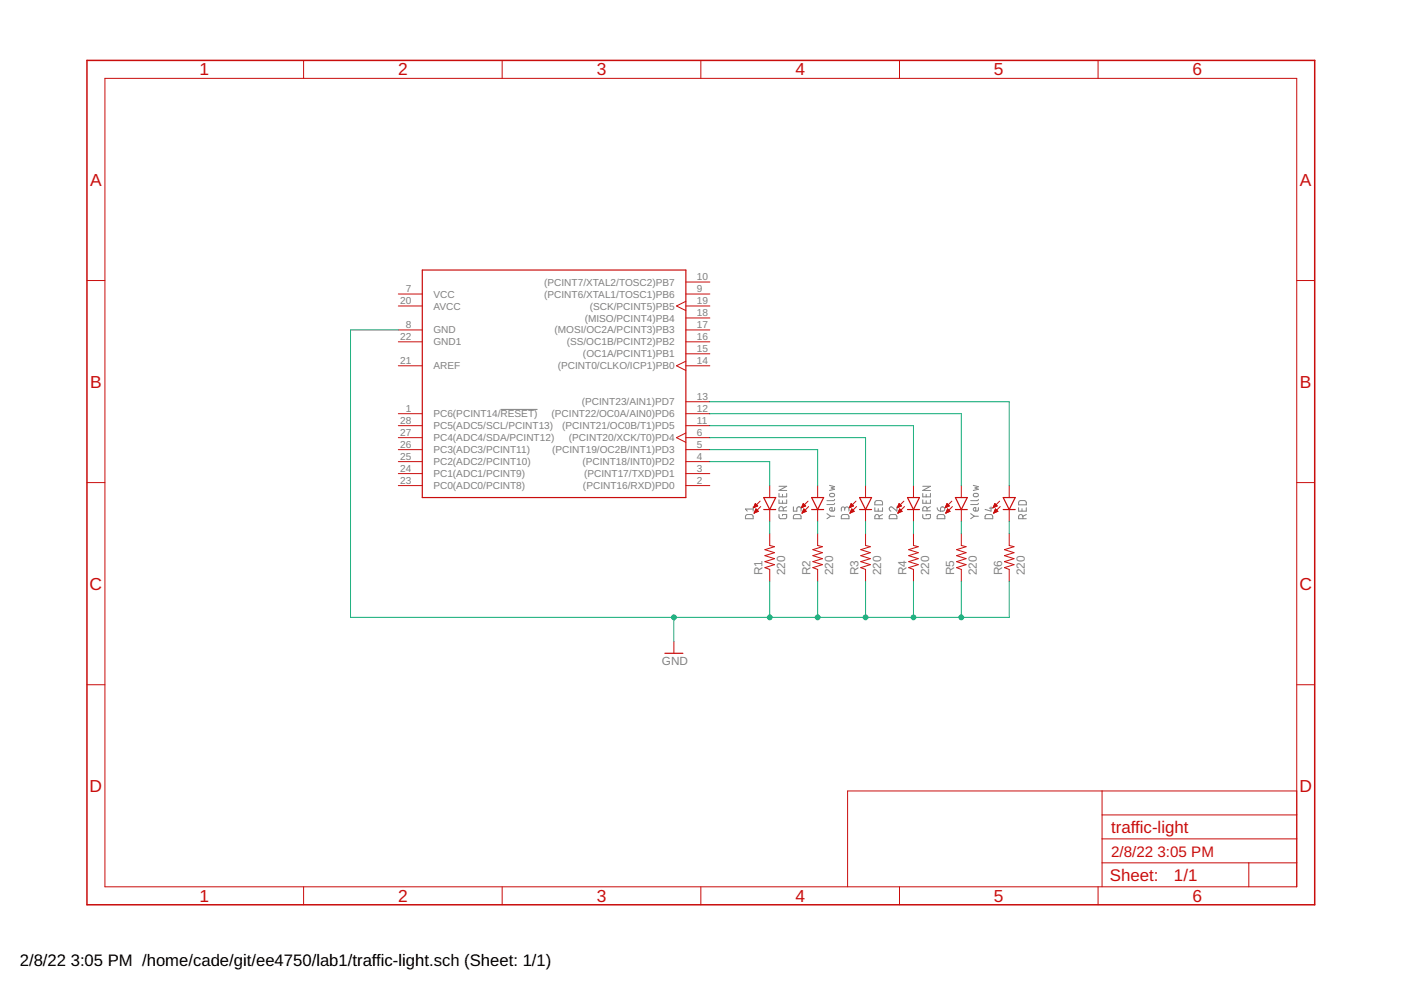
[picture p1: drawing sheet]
<svg xmlns="http://www.w3.org/2000/svg" width="297mm" height="210mm" viewBox="0 0 297 210" stroke-linecap="round" stroke-linejoin="round" font-family="sans-serif">
<g fill="none" stroke="#808080" stroke-width=".21">
<path d="M106.1 86.8h7.9M158.2 109.2l1.2-.1 .3 .3v.6h-1.6zM159.7 107.5v.9M159.7 107.9h-1.6l.3 .5M165.2 109.1v.5l.2 .4h1l.4-.2v-.7h-.9v.3M165.2 104.6v.7h1.6v-.7M165.2 106v.7h1.6v-.7M165.2 103.1h1.6l-1.6 .9h1.6M165.9 104.8v.5M165.9 106.2v.5M166.1 108.3v-.4a.46 .46 0 0 0-.5-.5 .46 .46 0 0 0-.4 .5v.4h1.6M166.8 107.4l-.7 .4"/>
<path d="M168.2 107.5v.9h.8v-.6a.45 .45 0 0 1 .4-.3 .45 .45 0 0 1 .4 .3v.6M168.4 109.2l1.2-.1 .2 .3v.6h-1.6zM175.3 108.9l.8 .6M175.9 102.9l1.1 .3-.8 .3 .8 .2-1.1 .3M176 104.7l.6-.1a.36 .36 0 0 1 .4 .4 .36 .36 0 0 1-.4 .3l-.6-.1zM176.1 109.5l-.8 .5M176.1 109.5h.9M177 107.6l-.1 .7-.7 .1a.38 .38 0 0 1-.3-.5 .38 .38 0 0 1 .5-.3v.8M177 106.7l-.3 .3h-1.4M177 105.9l-.3 .3h-1.4M178.5 109.2l1.2-.1 .3 .3v.6h-1.6zM179.1 107.9a.46 .46 0 0 1 .4-.4 .46 .46 0 0 1 .5 .4v.5"/>
<path d="M179.1 108.2v-.4a.36 .36 0 0 0-.4-.3 .36 .36 0 0 0-.3 .3v.6M185.5 107.7v.7h1.6v-.7M185.6 106.3l1.2-.1 .3 .2v.6h-1.6zM186.2 107.8v.6M186.4 110v-.5a.46 .46 0 0 0-.5-.4 .46 .46 0 0 0-.4 .4v.5h1.6M187.1 109.1l-.7 .4M188.7 109.2l1.2-.1 .2 .3 .1 .6h-1.7zM190.2 107.5v.9l-.9-.8a.44 .44 0 0 0-.7 .1 .44 .44 0 0 0 .3 .7M195.6 109.1l.1 .7 .2 .2h1l.4-.2v-.7h-.9v.3M195.6 106v.7h1.7v-.7M195.6 104.6v.7h1.7v-.7M195.6 103.1h1.7l-1.7 .9h1.7"/>
<path d="M196.4 104.8v.5M196.4 106.2v.5M196.6 108.3v-.4a.46 .46 0 0 0-.5-.5 .46 .46 0 0 0-.5 .5v.4h1.7M197.3 107.4l-.7 .4M198.7 107.7l.3 .5 .4 .2M198.8 109.2l1.2-.1 .3 .3v.6h-1.6zM199.5 107.6a.47 .47 0 0 1 .8 .1 .47 .47 0 0 1-.4 .7h-.5zM205.8 108.9l.8 .6M206.4 102.9l1 .3-.7 .3 .7 .2-1 .3M206.5 104.7l.6-.1a.36 .36 0 0 1 .3 .4 .36 .36 0 0 1-.3 .3l-.6-.1zM206.6 109.5h.8M206.6 109.5l-.8 .5"/>
<path d="M207.4 107.6l-.1 .7-.6 .1a.38 .38 0 0 1-.3-.5 .38 .38 0 0 1 .5-.3v.8M207.4 106.7l-.2 .3h-1.4M207.4 105.9l-.2 .3h-1.4M209 109.2l1.2-.1 .2 .3 .1 .6h-1.6zM209.8 107.7h.7M210.1 107.5v.9l-1.2-.4M216 107.7v.7h1.6v-.7M216.1 106.3l1.2-.1 .3 .2v.6h-1.6zM216.7 107.8v.6M216.9 110v-.5a.46 .46 0 0 0-.5-.4 .46 .46 0 0 0-.4 .4v.5h1.6M217.6 109.1l-.7 .4"/>
</g>
<g fill="none" stroke="#c90d0c" stroke-width=".21">
<path d="M22.2 16.6h252.7v171.4h-252.7zM64.4 12.8v3.8M106.5 12.8v3.8M148.6 12.8v3.8M190.7 12.8v3.8M232.8 12.8v3.8M18.4 59.5h3.8M145.4 59.8h5.1M274.9 59.5h3.8M84.5 62.3h5M84.5 64.9h5M84.5 70h5"/>
<path d="M84.5 72.5h5M84.5 77.6h5M145.4 62.3h5.1M145.4 64.9h5.1M145.4 70h5.1M145.4 72.5h5.1M145.4 77.6h5.1M145.4 76.6l-2 1 2 .9M145.4 75h5.1M145.4 67.4h5.1M145.4 63.9l-2 1 2 .9M84.5 87.7h5"/>
<path d="M84.5 90.3h5M84.5 92.8h5M84.5 95.3h5M84.5 97.9h5M145.4 87.7h5.1M145.4 90.3h5.1M145.4 92.8h5.1M145.4 95.3h5.1M145.4 97.9h5.1M145.4 91.8l-2 1 2 1M145.4 85.2h5.1M18.4 102.3h3.8"/>
<path d="M84.5 100.4h5M84.5 103h5M145.4 100.4h5.1M145.4 103h5.1M159.8 107.6h.2M159.9 107.4h.4M159.9 108.8h.1M159.9 107.3h.6M160 107.2h.6M160 108.6h.2M160 107.1h.5M160 108.5h.5"/>
<path d="M160.1 107h.2M160.1 108.4h.7M160.1 106.8h.1M160.1 108.3h.6M160.1 106.8l.6 .5-.9 .4zM160.2 108.2h.3M160.2 108.1h.2M160.3 107.9h.1M160.3 107.9l-.4 .9M160.3 107.9l.5 .5M160.8 108.4l-.9 .4M161.2 106.3l-1.4 1.4"/>
<path d="M161.3 107.4l-1.4 1.4M163.2 113.1v2.6l1 .2-2 .6 2 .7-2 .6 2 .6-2 .7 2 .6-2 .7 1 .3v2.6M163.2 103v2.5M163.2 108v2.6M170 107.6h.1M170 107.4h.4M170.1 107.3h.6M170.1 108.8h.1M170.1 107.2h.6M170.1 108.6h.3M170.2 107.1h.4M170.2 108.5h.5"/>
<path d="M170.2 107h.3M170.2 108.4h.7M170.3 106.8h.1M170.3 108.3h.5M170.3 108.2h.4M170.3 106.8l.5 .5-.9 .4zM170.4 108.1h.2M170.4 107.9h.1M170.4 107.9l-.3 .9M170.4 107.9l.5 .5M170.9 108.4l-.8 .4M171.3 106.3l-1.4 1.4"/>
<path d="M171.4 107.4l-1.3 1.4M173.4 113.1v2.6l1 .2-2.1 .6 2.1 .7-2.1 .6 2.1 .6-2.1 .7 2.1 .6-2.1 .7 1.1 .3v2.6M173.4 103v2.5M173.4 108v2.6M180.1 107.6h.2M180.2 107.4h.4M180.2 107.3h.6M180.2 108.8h.1M180.3 107.2h.6M180.3 108.6h.3M180.3 107.1h.5M180.3 108.5h.5"/>
<path d="M180.4 107h.3M180.4 108.4h.7M180.4 106.8h.1M180.4 108.3h.6M180.5 108.2h.3M180.5 106.8l.5 .5-.9 .4zM180.5 108.1h.2M180.6 107.9h.1M180.6 107.9l-.4 .9M180.6 107.9l.5 .5-.9 .4M181.5 106.3l-1.4 1.4M181.6 107.4l-1.4 1.4"/>
<path d="M183.5 113.1v2.6l1 .2-2 .6 2 .7-2 .6 2 .6-2 .7 2 .6-2 .7 1 .3v2.6M183.5 103v2.5M183.5 108v2.6M190.3 107.6h.1M190.3 107.4h.4M190.4 107.3h.6M190.4 108.8h.1M190.4 107.2h.7M190.4 108.6h.3M190.5 107.1h.4M190.5 108.5h.5M190.5 108.4h.7"/>
<path d="M190.5 107h.3M190.6 106.8h.1M190.6 108.3h.5M190.6 108.2h.4M190.6 106.8l.5 .5-.9 .4zM190.7 108.1h.2M190.7 107.9h.1M190.8 107.9l-.4 .9M190.8 107.9l.5 .5M191.3 108.4l-.9 .4M191.6 106.3l-1.4 1.4M191.8 107.4l-1.4 1.4"/>
<path d="M193.7 113.1v2.6l1 .2-2 .6 2 .7-2 .6 2 .6-2 .7 2 .6-2 .7 1 .3v2.6M193.7 103v2.5M193.7 108v2.6M200.4 107.6h.2M200.5 107.4h.4M200.5 107.3h.7M200.5 108.8h.1M200.6 108.6h.3M200.6 107.2h.6M200.6 107.1h.5M200.6 108.5h.5M200.7 108.4h.7"/>
<path d="M200.7 107h.3M200.7 106.8h.2M200.7 108.3h.6M200.8 108.2h.4M200.8 106.8l.5 .5-.9 .4zM200.9 108.1h.1M200.9 107.9h.1M200.9 107.9l-.4 .9M200.9 107.9l.5 .5M201.4 108.4l-.9 .4M201.8 106.3l-1.4 1.4M201.9 107.4l-1.4 1.4"/>
<path d="M203.8 113.1v2.6l1 .2-2 .6 2 .7-2 .6 2 .6-2 .7 2 .6-2 .7 1 .3v2.6M203.8 103v2.5M203.8 108v2.6M210.6 107.6h.2M210.7 107.4h.4M210.7 107.3h.6M210.7 108.8h.1M210.7 108.6h.3M210.8 107.2h.6M210.8 107.1h.4M210.8 108.5h.5M210.8 107h.3"/>
<path d="M210.8 108.4h.8M210.9 106.8h.1M210.9 108.3h.5M210.9 106.8l.5 .5-.9 .4zM210.9 108.2h.4M211 108.1h.2M211.1 107.9h.1M211.1 107.9l-.4 .9M211.1 107.9l.5 .5M211.6 108.4l-.9 .4M211.9 106.3l-1.4 1.4M212.1 107.4l-1.4 1.4"/>
<path d="M214 113.1v2.6l1 .2-2 .6 2 .7-2 .6 2 .6-2 .7 2 .6-2 .7 1 .3v2.6M214 103v2.5M214 108v2.6M274.9 102.3h3.8M142.9 136v2.5M18.4 145.2h3.8M274.9 145.2h3.8M233.7 167.7v20.3M233.7 177.9h41.2M233.7 172.8h41.2M274.9 167.7h-95.2v20.3M64.4 188v3.8"/>
<path d="M106.5 188v3.8M148.6 188v3.8M190.7 188v3.8M232.8 188v3.8M233.7 182.9h41.2M264.8 182.9v5.1"/>
</g>
<g fill="none" stroke="#c90d0c" stroke-width=".25">
<path d="M89.5 57.3h55.9v48.2h-55.9zM161.9 105.5h2.6l-1.3 2.5zM161.9 108h2.6M172.1 105.5h2.5l-1.2 2.5zM172.1 108h2.5M182.2 105.5h2.6l-1.3 2.5zM182.2 108h2.6M192.4 105.5h2.5l-1.2 2.5zM192.4 108h2.5M202.6 105.5h2.5l-1.3 2.5zM202.6 108h2.5M212.7 105.5h2.5l-1.2 2.5z"/>
<path d="M212.7 108h2.5M141 138.5h3.8"/>
</g>
<path d="M18.4 12.8h260.3v179h-260.3z" fill="none" stroke="#c90d0c" stroke-width=".32"/>
<g fill="none" stroke="#0dab76" stroke-width=".21">
<path d="M84.5 70h-10.2v60.9h139.7v-7.6M150.5 97.9h12.7v5.1M150.5 95.3h22.9v7.7M150.5 92.8h33v10.2M150.5 90.3h43.2v12.7M150.5 87.7h53.3v15.3M150.5 85.2h63.5v17.8M163.2 110.6v2.5M173.4 110.6v2.5M183.5 110.6v2.5M193.7 110.6v2.5M203.8 110.6v2.5"/>
<path d="M214 110.6v2.5M142.9 130.9v5.1M163.2 123.3v7.6M173.4 123.3v7.6M183.5 123.3v7.6M193.7 123.3v7.6M203.8 123.3v7.6"/>
</g>
<g fill="#0dab76" stroke="#0dab76" stroke-width=".21">
<circle cx="163.2" cy="130.9" r=".51"/>
<circle cx="173.4" cy="130.9" r=".51"/>
<circle cx="183.5" cy="130.9" r=".51"/>
<circle cx="193.7" cy="130.9" r=".51"/>
<circle cx="203.8" cy="130.9" r=".51"/>
<circle cx="142.9" cy="130.9" r=".51"/>
</g>
<g font-size="3.7" fill="#c90d0c">
<text x="42.3" y="16">1</text>
<text x="84.4" y="16">2</text>
<text x="126.5" y="16">3</text>
<text x="168.6" y="16">4</text>
<text x="210.7" y="16">5</text>
<text x="252.9" y="16">6</text>
<text x="19.1" y="39.3">A</text>
<text x="275.6" y="39.3">A</text>
<text x="19.1" y="82.2">B</text>
<text x="275.6" y="82.2">B</text>
<text x="19" y="125">C</text>
<text x="275.5" y="125">C</text>
<text x="19" y="167.9">D</text>
<text x="275.5" y="167.9">D</text>
<text x="42.3" y="191.2">1</text>
<text x="84.4" y="191.2">2</text>
<text x="126.5" y="191.2">3</text>
<text x="168.6" y="191.2">4</text>
<text x="210.7" y="191.2">5</text>
<text x="252.9" y="191.2">6</text>
</g>
<g font-size="3.6" fill="#c90d0c">
<text x="235.6" y="176.6">traffic-light</text>
<text x="235.3" y="186.9">Sheet:</text>
<text x="248.9" y="186.8">1/1</text>
</g>
<g font-size="3.5">
<text x="4.2" y="204.7">2/8/22</text>
<text x="15" y="204.7">3:05 PM /home/cade/git/ee4750/lab1/traffic-light.sch (Sheet: 1/1)</text>
</g>
<g font-size="3.2" fill="#c90d0c">
<text x="235.6" y="181.7">2/8/22</text>
<text x="245.4" y="181.7">3:05 PM</text>
</g>
<g font-size="2.5" fill="#808080">
<text x="161.7" y="122" transform="rotate(-90 161.7 122)">R1</text>
<text x="166.5" y="122" transform="rotate(-90 166.5 122)">220</text>
<text x="171.9" y="122" transform="rotate(-90 171.9 122)">R2</text>
<text x="176.7" y="122" transform="rotate(-90 176.7 122)">220</text>
<text x="182" y="122" transform="rotate(-90 182 122)">R3</text>
<text x="186.8" y="122" transform="rotate(-90 186.8 122)">220</text>
<text x="192.2" y="122" transform="rotate(-90 192.2 122)">R4</text>
<text x="197" y="122" transform="rotate(-90 197 122)">220</text>
<text x="202.3" y="122" transform="rotate(-90 202.3 122)">R5</text>
<text x="207.1" y="122" transform="rotate(-90 207.1 122)">220</text>
<text x="212.5" y="122" transform="rotate(-90 212.5 122)">R6</text>
<text x="217.3" y="122" transform="rotate(-90 217.3 122)">220</text>
<text x="140.3" y="141">GND</text>
</g>
<g font-size="2.1" fill="#808080">
<text x="147.8" y="59.4">10</text>
<text x="84.8" y="64.5">20</text>
<text x="86" y="62">7</text>
<text x="91.9" y="63.1">VCC</text>
<text x="91.9" y="65.6">AVCC</text>
<text x="115.4" y="63.1">(PCINT6/XTAL1/TOSC1)PB6</text>
<text x="115.4" y="60.6">(PCINT7/XTAL2/TOSC2)PB7</text>
<text x="125" y="65.6">(SCK/PCINT5)PB5</text>
<text x="147.8" y="62">9</text>
<text x="147.8" y="64.5">19</text>
<text x="86" y="69.6">8</text>
<text x="91.9" y="70.7">GND</text>
<text x="117.6" y="70.7">(MOSI/OC2A/PCINT3)PB3</text>
<text x="124" y="68.2">(MISO/PCINT4)PB4</text>
<text x="147.8" y="69.6">17</text>
<text x="147.8" y="67.1">18</text>
<text x="84.8" y="72.1">22</text>
<text x="84.8" y="77.2">21</text>
<text x="91.9" y="73.2">GND1</text>
<text x="120.2" y="73.2">(SS/OC1B/PCINT2)PB2</text>
<text x="123.6" y="75.8">(OC1A/PCINT1)PB1</text>
<text x="147.8" y="77.2">14</text>
<text x="147.8" y="74.7">15</text>
<text x="147.8" y="72.1">16</text>
<text x="91.9" y="78.3">AREF</text>
<text x="118.2" y="78.3">(PCINT0/CLKO/ICP1)PB0</text>
<text x="84.8" y="89.9">28</text>
<text x="86" y="87.4">1</text>
<text x="91.9" y="88.5">PC6(PCINT14/RESET)</text>
<text x="116.9" y="88.5">(PCINT22/OC0A/AIN0)PD6</text>
<text x="123.4" y="85.9">(PCINT23/AIN1)PD7</text>
<text x="147.8" y="89.9">11</text>
<text x="147.8" y="87.4">12</text>
<text x="147.8" y="84.8">13</text>
<text x="84.8" y="92.4">27</text>
<text x="84.8" y="95">26</text>
<text x="91.9" y="91">PC5(ADC5/SCL/PCINT13)</text>
<text x="91.9" y="93.6">PC4(ADC4/SDA/PCINT12)</text>
<text x="119.2" y="91">(PCINT21/OC0B/T1)PD5</text>
<text x="120.6" y="93.6">(PCINT20/XCK/T0)PD4</text>
<text x="147.8" y="95">5</text>
<text x="147.8" y="92.4">6</text>
<text x="84.8" y="97.5">25</text>
<text x="84.8" y="100.1">24</text>
<text x="91.9" y="96.1">PC3(ADC3/PCINT11)</text>
<text x="91.9" y="98.6">PC2(ADC2/PCINT10)</text>
<text x="91.9" y="101.2">PC1(ADC1/PCINT9)</text>
<text x="117.1" y="96.1">(PCINT19/OC2B/INT1)PD3</text>
<text x="123.5" y="98.6">(PCINT18/INT0)PD2</text>
<text x="123.8" y="101.2">(PCINT17/TXD)PD1</text>
<text x="147.8" y="100.1">3</text>
<text x="147.8" y="97.5">4</text>
<text x="84.8" y="102.6">23</text>
<text x="91.9" y="103.7">PC0(ADC0/PCINT8)</text>
<text x="123.6" y="103.7">(PCINT16/RXD)PD0</text>
<text x="147.8" y="102.6">2</text>
</g>
</svg>
